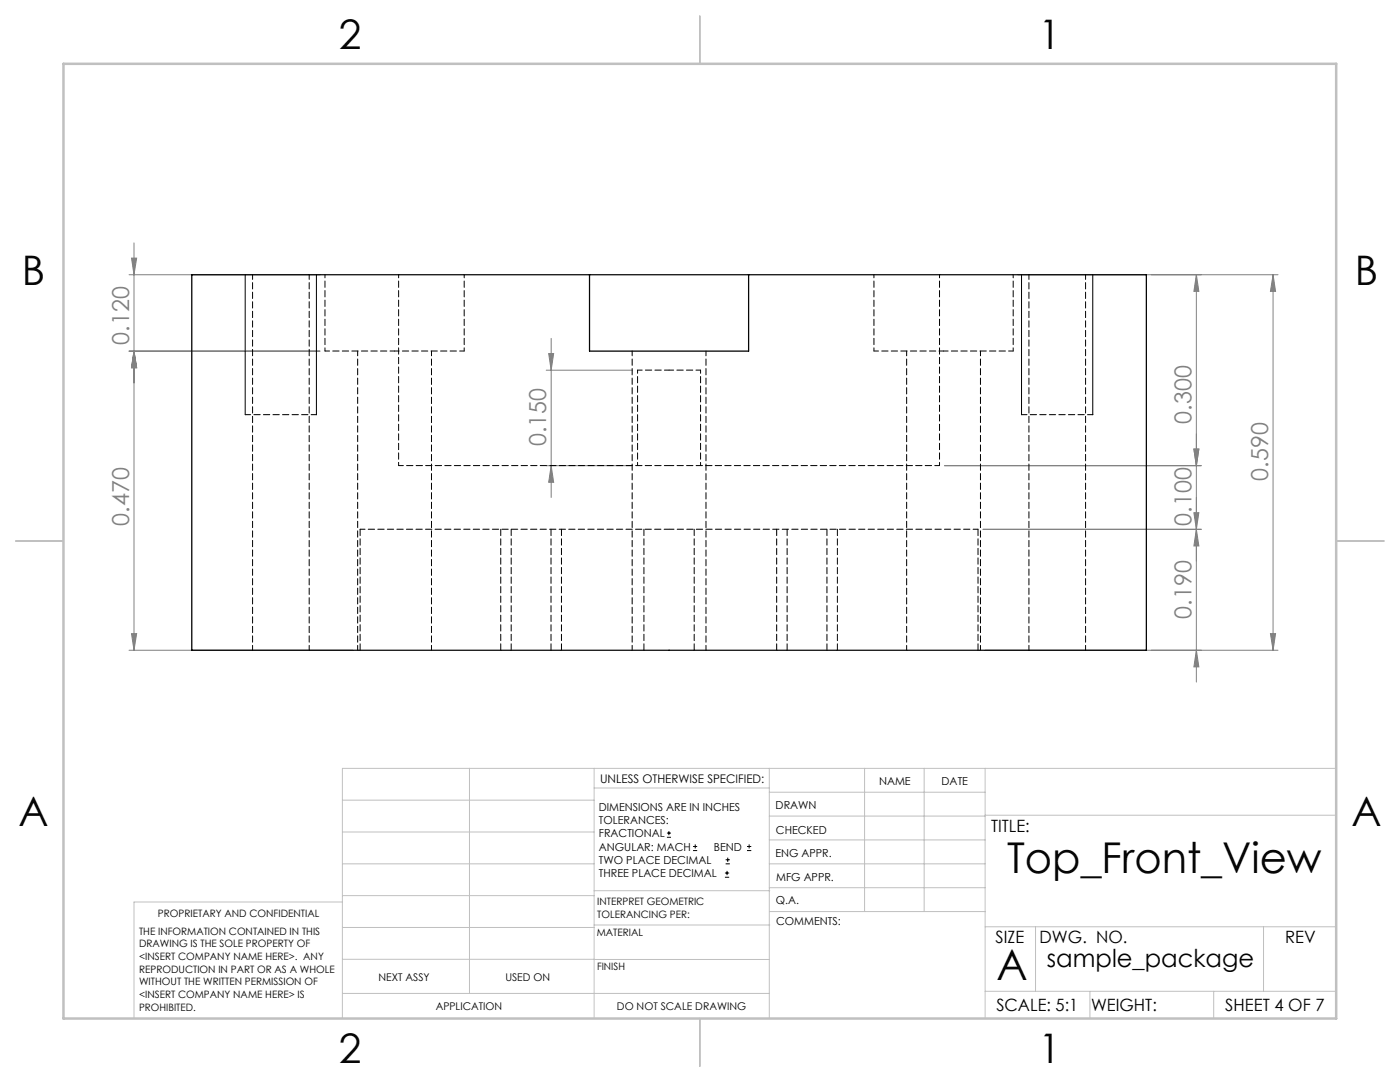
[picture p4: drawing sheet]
<svg xmlns="http://www.w3.org/2000/svg" width="279mm" height="216mm" viewBox="0 0 279 216" stroke-linecap="round" stroke-linejoin="round" font-family="sans-serif">
<g fill="none" stroke="#000" stroke-width=".2">
<path d="M48.9 54.8v28M63.1 54.8v28M203.9 54.8v28M218.1 54.8v28M133.1 167.1h.8M133.1 166.2h.8M133.5 165.8v.9M138.3 169.7h.8M138.3 168.9h.8M138.7 168.5v.8M144.7 175h.8M144.7 174.2h.8"/>
<path d="M144.8 172.4h.9M144.8 171.6h.9M145.1 173.8v.8M145.2 171.1v.9M149.1 169.7h.8M149.1 168.9h.8M149.5 168.5v.8"/>
</g>
<g fill="none" stroke="#808080" stroke-width=".2">
<path d="M25.8 54.8h38.1M26.2 51.5h1.1l-.6 3.3zM26.7 48.5v81.3M203.2 54.8h51.9M238.8 54.8v81.3M238.8 54.8l.5 3.3h-1zM254.1 54.8v75M254.1 54.8l.5 3.3h-1.1zM25.8 70.1h38.1M26.7 70.1l.6 3.3h-1.1zM109 73.9h17.2M109.5 70.6h1l-.5 3.3z"/>
<path d="M110 67.5v31.8M109 92.9h17.2M110 92.9l.5 3.3h-1zM238.3 89.6h1l-.5 3.3zM239.7 92.9h-51.2M238.3 102.3h1l-.5 3.3zM238.8 105.6l.5 3.3h-1zM239.7 105.6h-43.5M25.8 129.8h44.6M26.2 126.4h1.1l-.6 3.4zM196.6 129.8h58.5M238.8 129.8l.5 3.3h-1z"/>
<path d="M253.5 126.4h1.1l-.5 3.4z"/>
</g>
<g fill="none" stroke="#c0c0c0" stroke-width=".2">
<path d="M68.3 159.7h50.3M93.7 153.3v44.9M118.6 153.3v49.9M118.6 157.2h34.9M153.5 153.3v49.9M153.5 158.1h43.1M172.5 153.3v28.6M184.4 153.3v28.6M196.6 153.3v49.9M266.7 153.3h-198.4v49.9M68.3 178.7h50.3M68.3 172.4h50.3"/>
<path d="M68.3 166h50.3M68.3 180h-41.6v23.2M118.6 177.7h35M153.5 167.6h43.1M153.5 162.8h43.1M153.5 172.4h43.1M153.5 177.1h43.1M196.6 162.7h70.1M68.3 198.2h85.2M68.3 191.4l85.2 .1M68.3 185.1h50.3M118.6 184.6h35"/>
<path d="M153.6 181.9h43M196.6 197.8h70.1M196.6 184.9h70.1M206.7 184.9v12.9M217.5 197.8v5.4M242.2 197.8v5.4M252.2 184.9v12.9"/>
</g>
<path d="M139.7 3.2v9.5M3.1 107.9h9.6M266.7 107.9h9.5M139.7 203.2v9.6" fill="none" stroke="#c0c0c0" stroke-width=".25"/>
<path d="M12.7 12.7h254v190.5h-254z" fill="none" stroke="#c0c0c0" stroke-width=".5"/>
<path d="M48.9 82.7h14.3M203.9 82.7h14.2" fill="none" stroke="#000" stroke-width=".2" stroke-dasharray="1.3 .6" stroke-dashoffset=".2"/>
<g fill="#808080">
<path d="M253.5 126.4h1.1l-.5 3.4zM254.1 54.8l.5 3.3h-1.1zM238.3 89.6h1l-.5 3.3zM238.8 54.8l.5 3.3h-1zM238.8 129.8l.5 3.3h-1zM238.3 102.3h1l-.5 3.3z"/>
<path d="M26.2 51.5h1.1l-.6 3.3zM26.7 70.1l.6 3.3h-1.1zM238.3 89.6h1l-.5 3.3zM238.8 105.6l.5 3.3h-1zM109.5 70.6h1l-.5 3.3zM110 92.9l.5 3.3h-1zM26.7 70.1l.6 3.3h-1.1zM26.2 126.4h1.1l-.6 3.4z"/>
</g>
<path d="M117.7 54.8h-79.4v75h190.5v-75h-79.4M117.7 54.8v15.3h31.7v-15.3M117.7 54.8h31.7" fill="none" stroke="#000" stroke-width=".25"/>
<path d="M64.9 70h13.8M78.7 70h13.9M174.4 70h13.9M188.3 70h13.9" fill="none" stroke="#000" stroke-width=".2" stroke-dasharray="1.3 .6" stroke-dashoffset=".4"/>
<g fill="none" stroke="#000" stroke-width=".2" stroke-dasharray="1.3 .6" stroke-dashoffset=".3">
<path d="M50.4 54.8v74.9M205.3 54.8v74.9M71.4 70v59.7M126.2 70v59.7M127.2 73.9h6.3M133.5 73.9h6.3M180.9 70v59.7M79.6 92.9h53.9M133.5 92.9h54M71.9 105.6h61.6M133.5 105.6h61.7M61.7 129.7v-74.9"/>
<path d="M86.1 129.7v-59.7M140.9 129.7v-59.7M195.7 129.7v-59.7M216.6 129.7v-74.9"/>
</g>
<path d="M64.9 54.8v15.2M79.6 54.8v38.1M174.4 54.8v15.2M92.6 70v-15.2M127.2 73.9v19M202.2 70v-15.2M139.8 92.9v-19M187.5 92.9v-38.1" fill="none" stroke="#000" stroke-width=".2" stroke-dasharray="1.3 .6" stroke-dashoffset=".6"/>
<path d="M71.9 105.6v24.1M99.9 105.6v24.1M102 105.6v24.1M128.5 105.6v24.1M155 105.6v24.1M157.1 105.6v24.1M110 129.7v-24.1M112.1 129.7v-24.1M138.5 129.7v-24.1M165 129.7v-24.1M167.1 129.7v-24.1M195.2 129.7v-24.1" fill="none" stroke="#000" stroke-width=".2" stroke-dasharray="1.3 .6"/>
<g font-size="8.5">
<text x="201" y="174.2">Top_Front_View</text>
<text x="198.9" y="195.5">A</text>
</g>
<g font-size="8.1">
<text x="67.6" y="9.7">2</text>
<text x="207.3" y="9.7">1</text>
<text x="4.4" y="57">B</text>
<text x="270.4" y="57">B</text>
<text x="3.7" y="164.9">A</text>
<text x="269.7" y="164.9">A</text>
<text x="67.6" y="212.2">2</text>
<text x="207.3" y="212.2">1</text>
</g>
<text font-size="4.9" x="208.9" y="193">sample_package</text>
<g font-size="4.7" fill="#808080">
<text x="25.8" y="68.8" transform="rotate(-90 25.8 68.8)">0.120</text>
<text x="109" y="89.1" transform="rotate(-90 109 89.1)">0.150</text>
<text x="237.8" y="84.5" transform="rotate(-90 237.8 84.5)">0.300</text>
<text x="253.1" y="95.9" transform="rotate(-90 253.1 95.9)">0.590</text>
<text x="25.8" y="104.9" transform="rotate(-90 25.8 104.9)">0.470</text>
<text x="237.8" y="104.9" transform="rotate(-90 237.8 104.9)">0.100</text>
<text x="237.8" y="123.4" transform="rotate(-90 237.8 123.4)">0.190</text>
</g>
<g font-size="3.4">
<text x="197.8" y="166">TITLE:</text>
<text x="198.7" y="188.1">SIZE</text>
<text x="207.5" y="188.1">DWG. NO.</text>
<text x="256.5" y="188.2">REV</text>
<text x="198.8" y="201.7">SCALE: 5:1</text>
<text x="217.7" y="201.8">WEIGHT:</text>
<text x="244.5" y="201.7">SHEET 4 OF 7</text>
</g>
<text font-size="2.4" x="119.8" y="156.2">UNLESS OTHERWISE SPECIFIED:</text>
<g font-size="2.2">
<text x="119.5" y="161.8">DIMENSIONS ARE IN INCHES</text>
<text x="154.8" y="161.4">DRAWN</text>
<text x="175.4" y="156.6">NAME</text>
<text x="187.9" y="156.7">DATE</text>
<text x="119.5" y="164.4">TOLERANCES:</text>
<text x="119.5" y="167.1">FRACTIONAL</text>
<text x="154.9" y="166.3">CHECKED</text>
<text x="119.5" y="169.7">ANGULAR: MACH</text>
<text x="119.5" y="172.4">TWO PLACE DECIMAL</text>
<text x="142.5" y="169.7">BEND</text>
<text x="154.8" y="171">ENG APPR.</text>
<text x="119.5" y="175">THREE PLACE DECIMAL</text>
<text x="154.9" y="175.7">MFG APPR.</text>
<text x="154.9" y="180.4">Q.A.</text>
<text x="154.9" y="184.6">COMMENTS:</text>
</g>
<g font-size="2.1">
<text x="75.5" y="195.7">NEXT ASSY</text>
<text x="100.9" y="195.7">USED ON</text>
<text x="86.9" y="201.5">APPLICATION</text>
<text x="123.1" y="201.6">DO NOT SCALE DRAWING</text>
</g>
<g font-size="2">
<text x="31.5" y="182.9">PROPRIETARY AND CONFIDENTIAL</text>
<text x="119.2" y="180.6">INTERPRET GEOMETRIC</text>
<text x="119.2" y="183.1">TOLERANCING PER:</text>
<text x="27.8" y="186.5">THE INFORMATION CONTAINED IN THIS</text>
<text x="27.8" y="189">DRAWING IS THE SOLE PROPERTY OF</text>
<text x="27.8" y="191.6">&lt;INSERT COMPANY NAME HERE&gt;. ANY</text>
<text x="119.1" y="186.7">MATERIAL</text>
<text x="27.8" y="194.1">REPRODUCTION IN PART OR AS A WHOLE</text>
<text x="27.8" y="196.6">WITHOUT THE WRITTEN PERMISSION OF</text>
<text x="119.1" y="193.5">FINISH</text>
<text x="27.8" y="199.1">&lt;INSERT COMPANY NAME HERE&gt; IS</text>
<text x="27.8" y="201.7">PROHIBITED.</text>
</g>
</svg>
